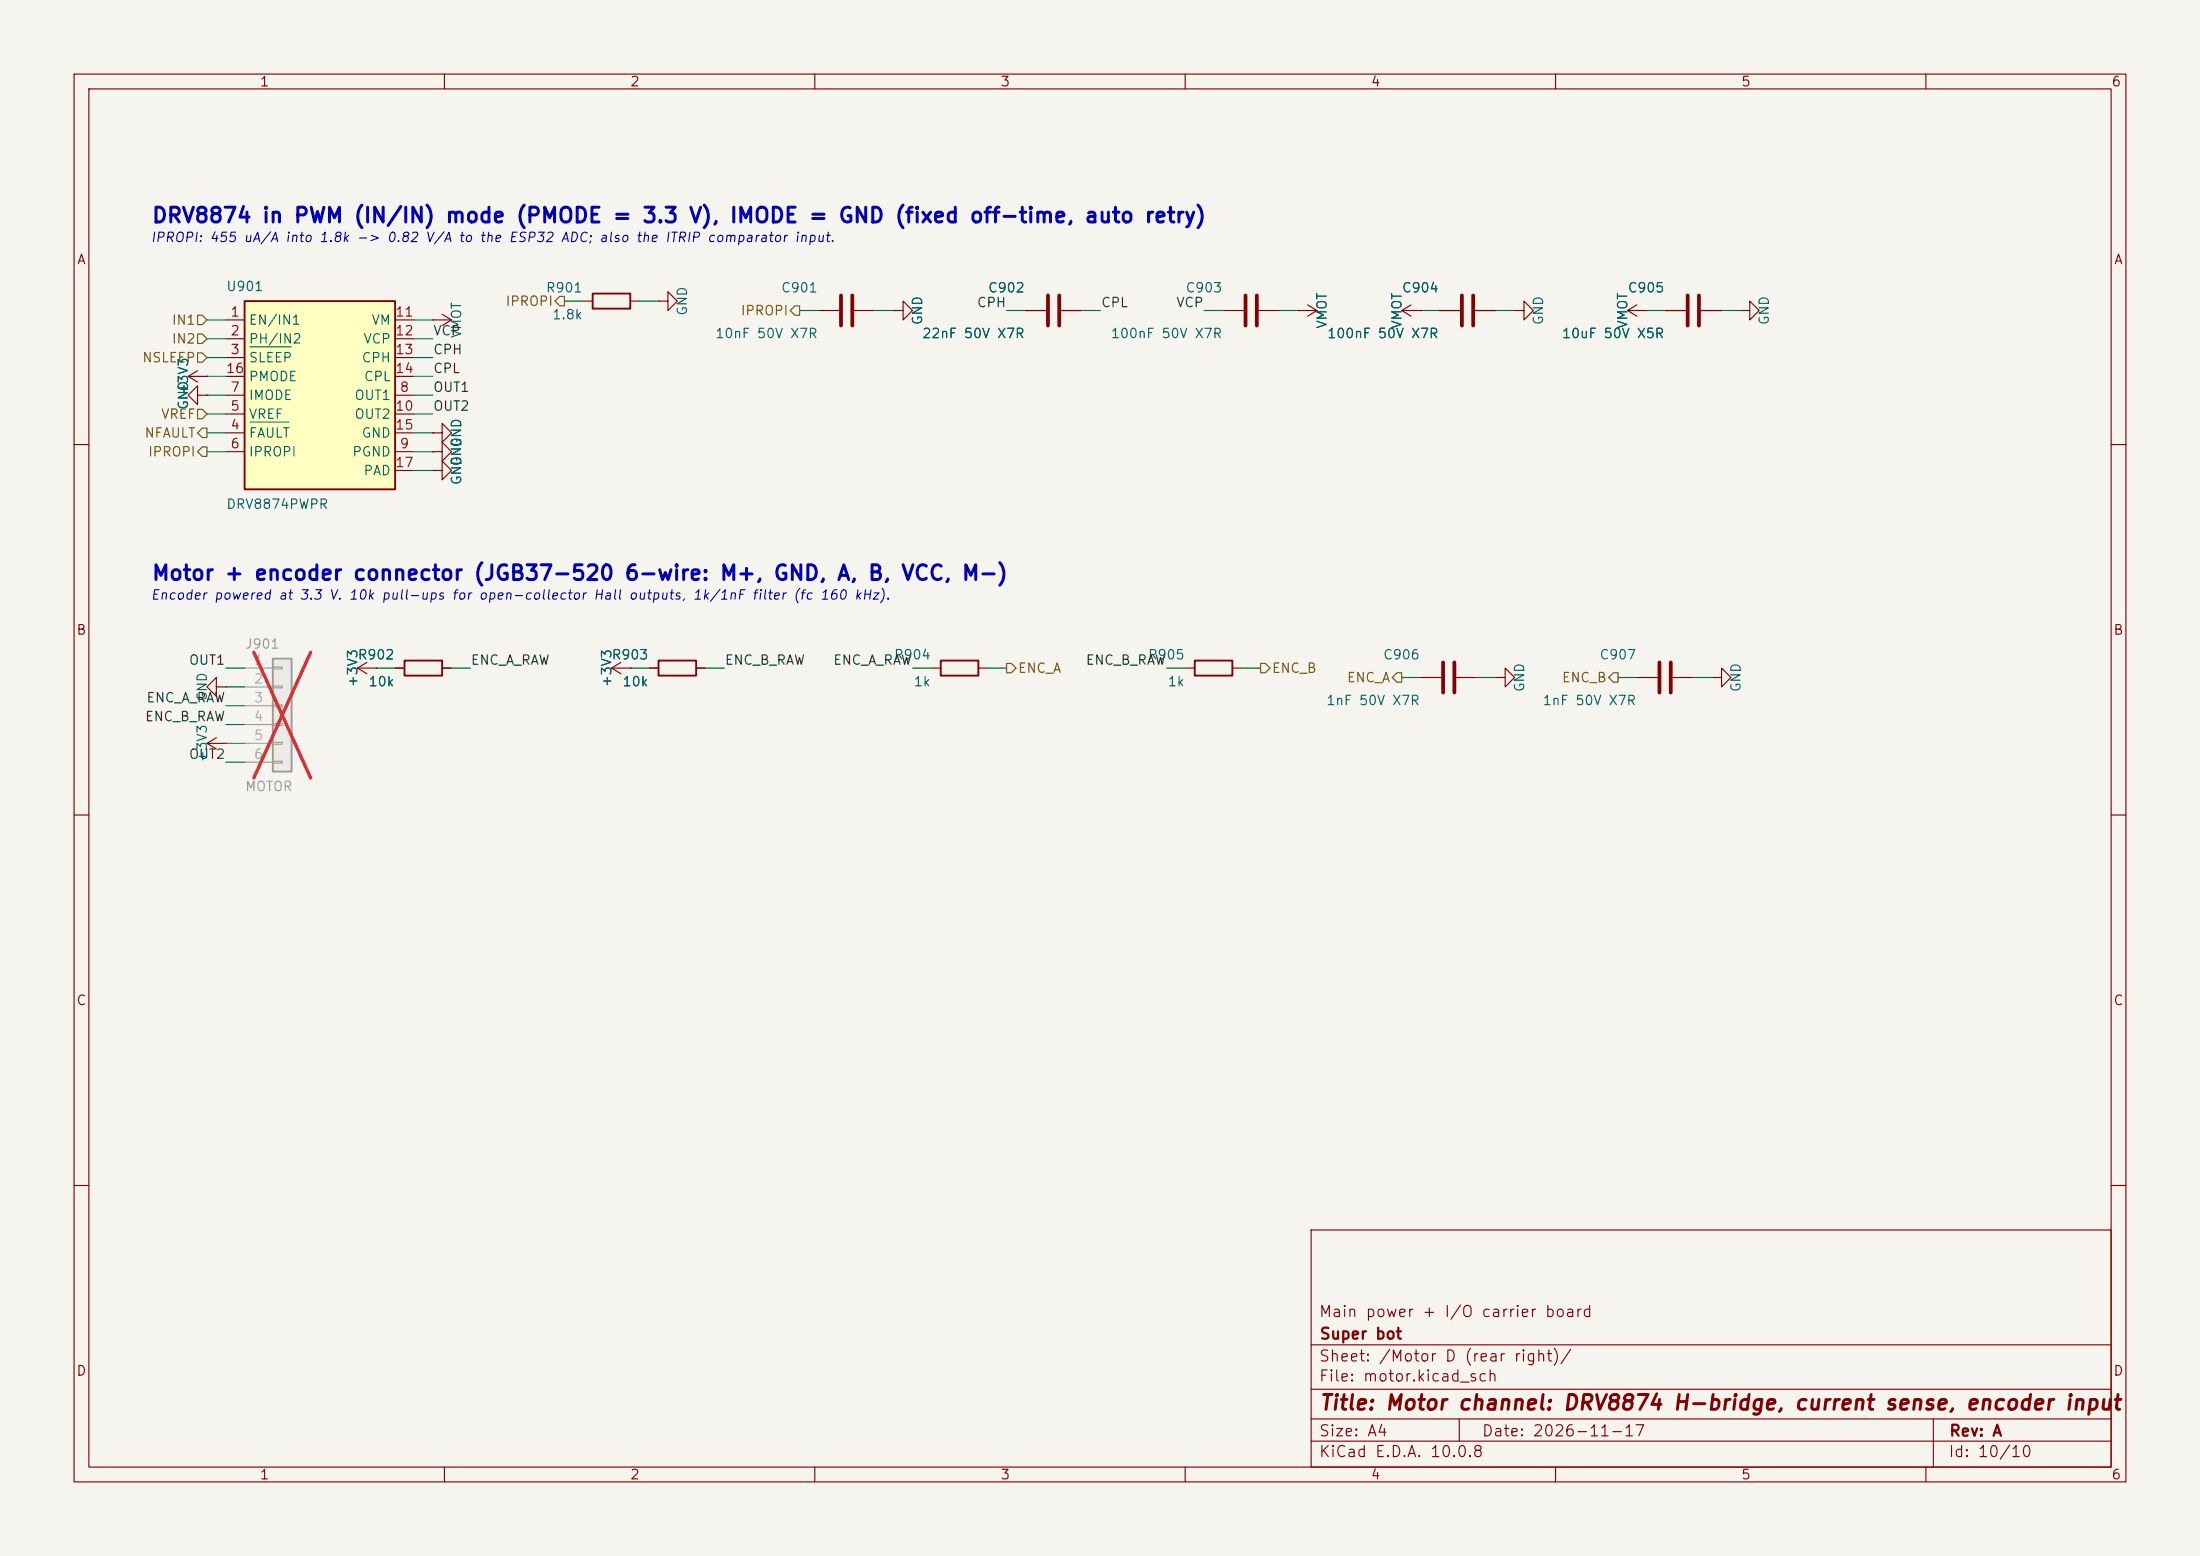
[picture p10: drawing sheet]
<svg xmlns="http://www.w3.org/2000/svg" width="297mm" height="210mm" viewBox="0 0 297 210" stroke-linecap="round" stroke-linejoin="round" font-family="sans-serif">
<path d="M0 0h297v210h-297z" fill="#f5f4ef" stroke="#f5f4ef" stroke-width=".14"/>
<g fill="none" stroke="#840000" stroke-width=".15">
<path d="M10 10h277v190h-277zM12 12h273v186h-273zM60 10v2M110 10v2M160 10v2M210 10v2M260 10v2M78.7 40.6h1.3M85.1 40.6h1.3M110.5 41.9h2.8M115.3 41.9h2.8M120.6 41.9h1.3v-1.3l1.3 1.3-1.3 1.3v-1.3"/>
<path d="M120.6 41.9h.1M10 60h2M285 60h2M82.5 90.2l1.3 .7M82.5 90.2h2.6M83.8 89.4l-1.3 .8M85.1 90.2h.1M125.7 90.2h1.3M132.1 90.2h1.2M10 110h2M285 110h2M10 160h2"/>
<path d="M177 166h108v32h-108zM285 160h2M60 198v2M110 198v2M160 198v2M177 194.5h108M177 191.5h108M177 187.5h108M177 181.5h108M197 191.5v3M210 198v2M260 198v2"/>
<path d="M261 191.5v6.5"/>
</g>
<path d="M80 39.6h5.1v2.1h-5.1zM127 89.2h5.1v2h-5.1z" fill="none" stroke="#840000" stroke-width=".25"/>
<path d="M113.5 39.9v4M115.1 39.9v4" fill="none" stroke="#840000" stroke-width=".51"/>
<path d="M33 40.6h20.3v25.4h-20.3z" fill="#ffffc2"/>
<path d="M33 40.6h20.3v25.4h-20.3zM54.6 89.2h5.1v2h-5.1zM88.9 89.2h5.1v2h-5.1zM161.3 89.2h5.1v2h-5.1z" fill="none" stroke="#840000" stroke-width=".25"/>
<g fill="none" stroke="#840000" stroke-width=".15">
<path d="M25.4 50.8h2.5M25.4 50.8l1.3 .8M26.7 53.3v-1.2l-1.3 1.2 1.3 1.3v-1.3h1.2M26.7 50l-1.3 .8M27.9 50.8h.1M27.9 53.3h.1M30.5 43.2h2.5M30.5 45.7h2.5M30.5 48.3h2.5M30.5 58.4h2.5M30.5 55.9h2.5M30.5 53.3h2.5"/>
<path d="M30.5 50.8h2.5M53.3 43.2h2.6M53.3 45.7h2.6M53.3 48.3h2.6M53.3 58.4h2.6M53.3 55.9h2.6M53.3 53.3h2.6M53.3 50.8h2.6M58.4 58.4h1.3v-1.2l1.3 1.2-1.3 1.3v-1.3M58.4 58.4h.1M58.4 43.2h.1M58.4 43.2h2.6"/>
<path d="M59.7 42.4l1.3 .8M61 43.2l-1.3 .7M88.9 40.6h1.3v-1.2l1.2 1.2-1.2 1.3v-1.3M88.9 40.6h.1M138.4 41.9h2.8M143.3 41.9h2.7M165.1 41.9h2.8M169.9 41.9h2.8M175.3 41.9h.1M175.3 41.9h2.5M176.5 41.1l1.3 .8M177.8 41.9l-1.3 .8"/>
<path d="M189.2 41.9h2.6M189.2 41.9l1.3 .8M190.5 41.1l-1.3 .8M191.8 41.9h.1M194.3 41.9h2.8M199.1 41.9h2.8M204.5 41.9h1.2v-1.3l1.3 1.3-1.3 1.3v-1.3M204.5 41.9h.1M219.7 41.9h2.5M219.7 41.9l1.3 .8M221 41.1l-1.3 .8M222.2 41.9h.1"/>
<path d="M224.8 41.9h2.8M229.6 41.9h2.8M234.9 41.9h1.3v-1.3l1.3 1.3-1.3 1.3v-1.3M234.9 41.9h.1M30.5 61h2.5M53.3 61h2.6M53.3 63.5h2.6M58.4 61h1.3v-1.3l1.3 1.3-1.3 1.2v-1.2M58.4 61h.1M58.4 63.5h1.3v-1.3l1.3 1.3-1.3 1.3v-1.3M58.4 63.5h.1M29.2 92.7v-1.3l-1.3 1.3 1.3 1.3v-1.3h1.3"/>
<path d="M29.2 99.6l-1.3 .7M30.5 92.7h.1M48.3 90.2h2.5M48.3 90.2l1.2 .7M49.5 89.4l-1.2 .8M50.8 90.2h.1M53.3 90.2h1.3M59.7 90.2h1.3M87.6 90.2h1.3M94 90.2h1.2M160 90.2h1.3M166.4 90.2h1.2"/>
<path d="M191.8 91.4h2.8M196.6 91.4h2.8M201.9 91.4h1.3v-1.2l1.3 1.2-1.3 1.3v-1.3M201.9 91.4h.1M221 91.4h2.8M225.8 91.4h2.8M231.1 91.4h1.3v-1.2l1.3 1.2-1.3 1.3v-1.3M231.1 91.4h.1M27.9 100.3l1.3 .8M27.9 100.3h2.6M30.5 100.3h.1"/>
</g>
<path d="M33.8 46.8h5.5M33.8 57h5.2" fill="none" stroke="#006464" stroke-width=".15"/>
<path d="M141.5 39.9v4M143 39.9v4M168.1 39.9v4M169.7 39.9v4M197.4 39.9v4M198.9 39.9v4M227.8 39.9v4M229.4 39.9v4M194.8 89.4v4.1M196.3 89.4v4.1M224 89.4v4.1M225.6 89.4v4.1" fill="none" stroke="#840000" stroke-width=".51"/>
<path d="M36.8 88.9h2.6v15.2h-2.6z" fill="#ebeae8"/>
<path d="M36.8 88.9h2.6v15.2h-2.6z" fill="none" stroke="#9c9b98" stroke-width=".25"/>
<path d="M33 90.2h3.8M33 92.7h3.8M33 95.3h3.8M33 97.8h3.8M36.8 90h1.3v.3h-1.3zM36.8 92.6h1.3v.2h-1.3zM36.8 95.1h1.3v.3h-1.3zM36.8 97.7h1.3v.2h-1.3zM33 100.3h3.8M33 102.9h3.8M36.8 100.2h1.3v.3h-1.3zM36.8 102.7h1.3v.3h-1.3z" fill="none" stroke="#9c9b98" stroke-width=".15"/>
<path d="M34.3 88l7.6 17M41.9 88l-7.6 17" fill="none" stroke="#e12e31" stroke-width=".46"/>
<path d="M26.7 47.6h.6l.6 .7-.6 .6h-.6zM26.7 45.1h.6l.6 .6-.6 .7h-.6zM26.7 55.2h.6l.6 .7-.6 .6h-.6zM26.7 58.4l.6-.6h.6v1.3h-.6zM26.7 42.5h.6l.6 .7-.6 .6h-.6zM75.6 40h.6v1.3h-.6l-.7-.7zM107.3 41.3h.6v1.2h-.6l-.6-.6zM26.7 61l.6-.7h.6v1.3h-.6zM135.9 89.5h.6l.7 .7-.7 .6h-.6zM170.2 89.5h.6l.6 .7-.6 .6h-.6zM188.6 90.8h.6v1.3h-.6l-.6-.7zM217.8 90.8h.6v1.3h-.6l-.6-.7z" fill="none" stroke="#725600" stroke-width=".15"/>
<g fill="none" stroke="#009600" stroke-width=".15">
<path d="M27.9 48.3h2.6M27.9 50.8h2.6M27.9 53.3h2.6M27.9 58.4h2.6M27.9 45.7h2.6M27.9 55.9h2.6M27.9 43.2h2.6M55.9 48.3h2.5M55.9 50.8h2.5M55.9 53.3h2.5M55.9 58.4h2.5M55.9 45.7h2.5"/>
<path d="M55.9 55.9h2.5M55.9 43.2h2.5M76.2 40.6h2.5M86.4 40.6h2.5M107.9 41.9h2.6M118.1 41.9h2.5M135.9 41.9h2.5M146 41.9h2.6M162.6 41.9h2.5M172.7 41.9h2.6M191.8 41.9h2.5M201.9 41.9h2.6"/>
<path d="M222.2 41.9h2.6M232.4 41.9h2.5M27.9 61h2.6M55.9 63.5h2.5M55.9 61h2.5M30.5 90.2h2.5M30.5 97.8h2.5M30.5 95.3h2.5M30.5 92.7h2.5M50.8 90.2h2.5M61 90.2h2.5M85.1 90.2h2.5"/>
<path d="M95.2 90.2h2.6M123.2 90.2h2.5M133.3 90.2h2.6M157.5 90.2h2.5M167.6 90.2h2.6M189.2 91.4h2.6M199.4 91.4h2.5M218.4 91.4h2.6M228.6 91.4h2.5M30.5 100.3h2.5M30.5 102.9h2.5"/>
</g>
<g fill="none" stroke="#840000" stroke-width=".15">
<path d="M27.9 50.8h.1M27.9 53.3h.1M58.4 58.4h.1M120.6 41.9h.1M138.4 41.9h2.8M143.3 41.9h2.7M175.3 41.9h.1M191.8 41.9h.1M194.3 41.9h2.8M199.1 41.9h2.8M222.2 41.9h.1M224.8 41.9h2.8"/>
<path d="M229.6 41.9h2.8M58.4 61h.1M58.4 63.5h.1M50.8 90.2h.1M53.3 90.2h1.3M59.7 90.2h1.3M85.1 90.2h.1M87.6 90.2h1.3M94 90.2h1.2"/>
</g>
<g font-size="2" fill="#0000c2">
<text x="20.4" y="30.6">DRV8874 in PWM (IN/IN) mode (PMODE = 3.3 V), IMODE = GND (fixed off-time, auto retry)</text>
<text x="20.4" y="78.8">Motor + encoder connector (JGB37-520 6-wire: M+, GND, A, B, VCC, M-)</text>
</g>
<text font-size="2" fill="#840000" x="178" y="190.8">Title: Motor channel: DRV8874 H-bridge, current sense, encoder input</text>
<g font-size="1.5" fill="#840000">
<text x="178" y="178.1">Main power + I/O carrier board</text>
<text x="178" y="184.1">Sheet: /Motor D (rear right)/</text>
<text x="178" y="181.1">Super bot</text>
<text x="178" y="186.8">File: motor.kicad_sch</text>
<text x="178" y="197">KiCad E.D.A. 10.0.8</text>
<text x="178" y="194.2">Size: A4</text>
<text x="200" y="194.2">Date: 2026-11-17</text>
<text x="263" y="197">Id: 10/10</text>
<text x="263" y="194.2">Rev: A</text>
</g>
<g font-size="1.3" fill="#840000">
<text x="35" y="12">1</text>
<text x="85" y="12">2</text>
<text x="135" y="12">3</text>
<text x="185" y="12">4</text>
<text x="235" y="12">5</text>
<text x="285" y="12">6</text>
<text x="10.3" y="36">A</text>
<text x="285.3" y="36">A</text>
<text x="10.2" y="86">B</text>
<text x="285.2" y="86">B</text>
<text x="10.2" y="136">C</text>
<text x="285.2" y="136">C</text>
<text x="10.2" y="186">D</text>
<text x="285.2" y="186">D</text>
<text x="35" y="200">1</text>
<text x="85" y="200">2</text>
<text x="135" y="200">3</text>
<text x="185" y="200">4</text>
<text x="235" y="200">5</text>
<text x="285" y="200">6</text>
</g>
<g font-size="1.3" fill="#0000c2">
<text x="20.2" y="33">IPROPI: 455 uA/A into 1.8k -&gt; 0.82 V/A to the ESP32 ADC; also the ITRIP comparator input.</text>
<text x="20.2" y="81.3">Encoder powered at 3.3 V. 10k pull-ups for open-collector Hall outputs, 1k/1nF filter (fc 160 kHz).</text>
</g>
<g font-size="1.3" fill="#006464">
<text x="30.5" y="39.6">U901</text>
<text x="73.6" y="39.8">R901</text>
<text x="105.4" y="39.8">C901</text>
<text x="133.3" y="39.8">C902</text>
<text x="160" y="39.8">C903</text>
<text x="189.2" y="39.8">C904</text>
<text x="219.7" y="39.8">C905</text>
<text x="33.5" y="44.1">EN/IN1</text>
<text x="33.5" y="46.7">PH/IN2</text>
<text x="49" y="46.7">VCP</text>
<text x="50.1" y="44.1">VM</text>
<text x="62.6" y="45.7" transform="rotate(-90 62.6 45.7)">VMOT</text>
<text x="74.4" y="43.4">1.8k</text>
<text x="93.1" y="42.7" transform="rotate(-90 93.1 42.7)">GND</text>
<text x="96.5" y="46">10nF 50V X7R</text>
<text x="124.4" y="46">22nF 50V X7R</text>
<text x="124.8" y="44" transform="rotate(-90 124.8 44)">GND</text>
<text x="149.9" y="46">100nF 50V X7R</text>
<text x="179.1" y="46">100nF 50V X7R</text>
<text x="179.4" y="44.5" transform="rotate(-90 179.4 44.5)">VMOT</text>
<text x="189.5" y="44.5" transform="rotate(-90 189.5 44.5)">VMOT</text>
<text x="208.6" y="44" transform="rotate(-90 208.6 44)">GND</text>
<text x="210.8" y="46">10uF 50V X5R</text>
<text x="220" y="44.5" transform="rotate(-90 220 44.5)">VMOT</text>
<text x="239.1" y="44" transform="rotate(-90 239.1 44)">GND</text>
<text x="25.7" y="53.5" transform="rotate(-90 25.7 53.5)">+3V3</text>
<text x="33.5" y="49.2">SLEEP</text>
<text x="33.5" y="51.8">PMODE</text>
<text x="48.7" y="49.2">CPH</text>
<text x="49" y="51.8">CPL</text>
<text x="25.7" y="55.4" transform="rotate(-90 25.7 55.4)">GND</text>
<text x="33.5" y="59.4">FAULT</text>
<text x="33.5" y="56.8">VREF</text>
<text x="33.5" y="54.3">IMODE</text>
<text x="47.8" y="54.3">OUT1</text>
<text x="47.8" y="56.8">OUT2</text>
<text x="48.7" y="59.4">GND</text>
<text x="33.5" y="61.9">IPROPI</text>
<text x="47.5" y="61.9">PGND</text>
<text x="49" y="64.5">PAD</text>
<text x="62.6" y="60.5" transform="rotate(-90 62.6 60.5)">GND</text>
<text x="30.5" y="69">DRV8874PWPR</text>
<text x="48.2" y="89.3">R902</text>
<text x="82.5" y="89.3">R903</text>
<text x="120.6" y="89.3">R904</text>
<text x="154.9" y="89.3">R905</text>
<text x="186.6" y="89.3">C906</text>
<text x="215.8" y="89.3">C907</text>
<text x="28.2" y="94.8" transform="rotate(-90 28.2 94.8)">GND</text>
<text x="48.6" y="92.8" transform="rotate(-90 48.6 92.8)">+3V3</text>
<text x="49.7" y="92.9">10k</text>
<text x="82.9" y="92.8" transform="rotate(-90 82.9 92.8)">+3V3</text>
<text x="83.9" y="92.9">10k</text>
<text x="123.3" y="92.9">1k</text>
<text x="157.5" y="92.9">1k</text>
<text x="179" y="95.5">1nF 50V X7R</text>
<text x="206.1" y="93.5" transform="rotate(-90 206.1 93.5)">GND</text>
<text x="208.2" y="95.5">1nF 50V X7R</text>
<text x="235.3" y="93.5" transform="rotate(-90 235.3 93.5)">GND</text>
<text x="28.2" y="103" transform="rotate(-90 28.2 103)">+3V3</text>
</g>
<g font-size="1.3" fill="#725600">
<text x="68.2" y="41.6">IPROPI</text>
<text x="23.1" y="46.7">IN2</text>
<text x="23.1" y="44.1">IN1</text>
<text x="99.9" y="42.9">IPROPI</text>
<text x="19.1" y="49.2">NSLEEP</text>
<text x="19.4" y="59.4">NFAULT</text>
<text x="21.7" y="56.8">VREF</text>
<text x="19.9" y="61.9">IPROPI</text>
<text x="137.3" y="91.1">ENC_A</text>
<text x="171.6" y="91.1">ENC_B</text>
<text x="181.7" y="92.4">ENC_A</text>
<text x="210.8" y="92.4">ENC_B</text>
</g>
<g font-size="1.3" fill="#0f0f0f">
<text x="131.8" y="41.8">CPH</text>
<text x="148.6" y="41.8">CPL</text>
<text x="158.7" y="41.8">VCP</text>
<text x="58.4" y="45.6">VCP</text>
<text x="58.4" y="48.1">CPH</text>
<text x="58.4" y="50.7">CPL</text>
<text x="58.4" y="53.2">OUT1</text>
<text x="58.4" y="55.8">OUT2</text>
<text x="19.7" y="95.1">ENC_A_RAW</text>
<text x="25.4" y="90">OUT1</text>
<text x="63.5" y="90">ENC_A_RAW</text>
<text x="97.8" y="90">ENC_B_RAW</text>
<text x="112.4" y="90">ENC_A_RAW</text>
<text x="146.5" y="90">ENC_B_RAW</text>
<text x="19.5" y="97.7">ENC_B_RAW</text>
<text x="25.4" y="102.7">OUT2</text>
</g>
<g font-size="1.3" fill="#a90000">
<text x="31" y="43">1</text>
<text x="31" y="45.6">2</text>
<text x="53.3" y="43">11</text>
<text x="53.3" y="45.6">12</text>
<text x="30.4" y="50.7">16</text>
<text x="31" y="48.1">3</text>
<text x="31" y="53.2">7</text>
<text x="53.3" y="48.1">13</text>
<text x="53.3" y="50.7">14</text>
<text x="53.9" y="53.2">8</text>
<text x="31" y="58.3">4</text>
<text x="31" y="55.7">5</text>
<text x="53.3" y="55.7">10</text>
<text x="53.3" y="58.3">15</text>
<text x="31" y="60.8">6</text>
<text x="53.3" y="63.4">17</text>
<text x="53.9" y="60.8">9</text>
</g>
<g font-size="1.3" fill="#939391">
<text x="33" y="87.9">J901</text>
<text x="33" y="107.1">MOTOR</text>
</g>
<g font-size="1.3" fill="#a5a4a2">
<text x="34.2" y="90">1</text>
<text x="34.2" y="92.6">2</text>
<text x="34.2" y="95.1">3</text>
<text x="34.2" y="97.7">4</text>
<text x="34.2" y="100.2">5</text>
<text x="34.2" y="102.7">6</text>
</g>
</svg>
